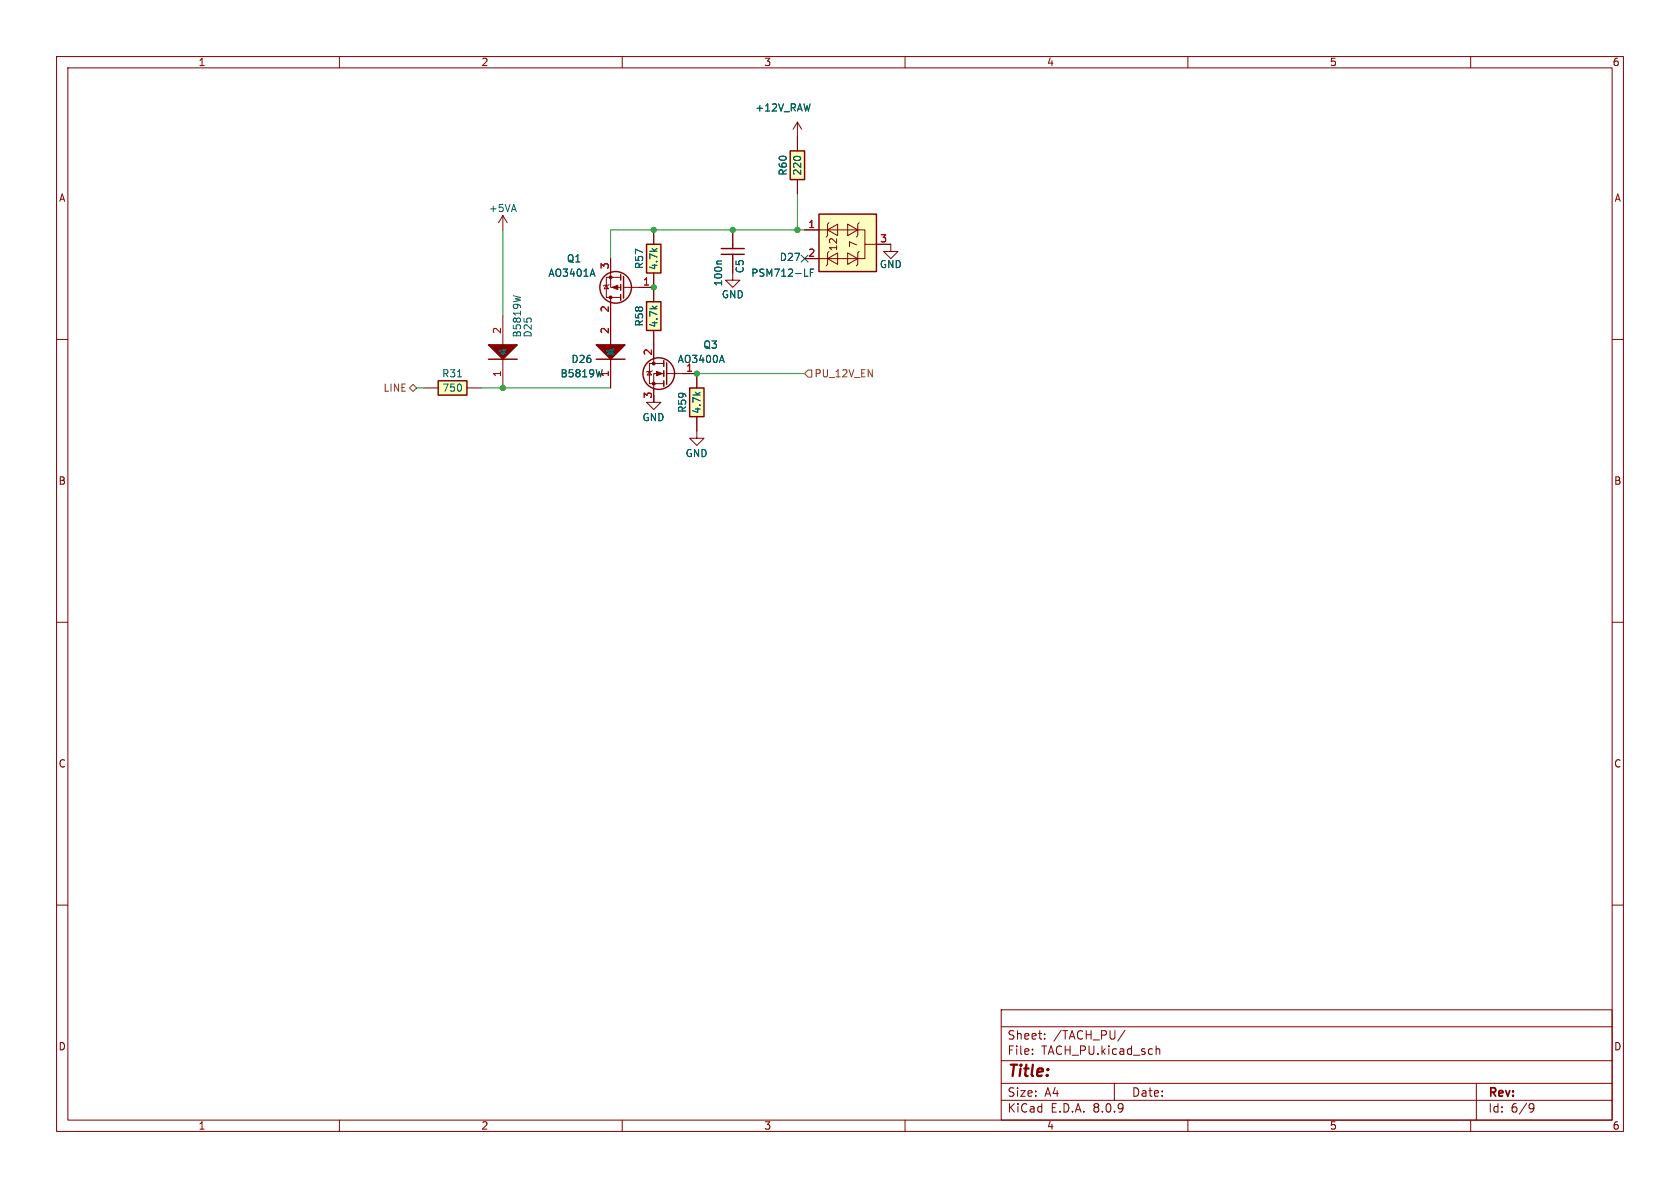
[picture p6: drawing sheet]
<svg xmlns="http://www.w3.org/2000/svg" width="297mm" height="210mm" viewBox="0 0 297 210" stroke-linecap="round" stroke-linejoin="round" font-family="sans-serif">
<g fill="none" stroke="#840000" stroke-width=".18">
<path d="M10 10h277v190h-277zM12 12h273v186h-273zM60 10v2M110 10v2M160 10v2M210 10v2M260 10v2M88.9 55.9v5.1M10 60h2M88.9 63.5v5.1M115.6 69.9v1.2h-1.3l1.3 1.3 1.2-1.3h-1.2M285 60h2"/>
<path d="M10 110h2M285 110h2M10 160h2M177 178.5h108v19.5h-108zM285 160h2M60 198v2M110 198v2M160 198v2M177 194.5h108M177 191.5h108M177 187.5h108M177 181.5h108"/>
<path d="M182.5 186.3v.1M182.5 185.5v.1M184.7 183.6v.1M184.7 182.8v.1M197 191.5v3M198.9 182.1l-1.3 2M204.4 184.9v1.5M204.4 185.5l.2-.1 .4 .1v.9M210 198v2M260 198v2M261 191.5v6.5M270.6 195.1l.5 .1a.99 .99 0 0 1-.4 1.4h-.2"/>
<path d="M271.2 195.7l-.3 .3h-.3"/>
</g>
<path d="M86.4 63.5h5" fill="none" stroke="#840000" stroke-width=".25"/>
<path d="M86.4 61h5l-2.5 2.5z" fill="#840000" stroke="#840000" stroke-width=".25"/>
<path d="M90.7 52.3l1.3 .3" fill="none" stroke="#006464" stroke-width=".18"/>
<path d="M121.9 68.6h2.6v5.1h-2.6z" fill="#ffffc2"/>
<g fill="none" stroke="#840000" stroke-width=".25">
<path d="M109.7 48.5v1M109.7 50.3v1M109.7 52.1v1M110.2 48.9v3.8M117.3 63.8v1M117.3 65.5v1M117.3 67.3v1M117.9 64.1v3.8M121.9 68.6h2.6v5.1h-2.6z"/>
<circle cx="108.8" cy="50.8" r="2.79"/>
<circle cx="116.5" cy="66" r="2.79"/>
</g>
<g fill="none" stroke="#840000" stroke-width=".18">
<path d="M107.2 50.4l.4 .7h-.8zM107.7 50.3l-.1 .1h-.8l-.1 .1M107.9 45.7v5.1h1.8M107.9 52.6v3.3M109.7 49h-2.5v3.6h2.5M110.2 50.8h5.4M114.8 65.7l.4 .6h-.8zM115.3 65.5l-.1 .2h-.8l-.1 .1M115.6 61v3.3M117.3 66h-1.7v5.1M117.3 64.3h-2.5v3.5h2.5M117.9 66h5.3v2.6"/>
<path d="M123.2 73.7v3.8h-1.3l1.3 1.2 1.3-1.2h-1.3"/>
</g>
<g fill="#840000" stroke="#840000" stroke-width=".18">
<path d="M116.1 65.7l1 .3-1 .4z"/>
<path d="M108.2 50.8l1-.4v.8z"/>
<circle cx="115.6" cy="67.8" r=".25"/>
<circle cx="115.6" cy="64.3" r=".25"/>
<circle cx="107.9" cy="49" r=".25"/>
<circle cx="107.9" cy="52.6" r=".25"/>
</g>
<path d="M104.8 47.6l.4 1.2M127.6 62.8l.4 1.3" fill="none" stroke="#006464" stroke-width=".18"/>
<path d="M114.3 53.3h2.5v5.1h-2.5z" fill="#ffffc2"/>
<path d="M114.3 53.3h2.5v5.1h-2.5zM127.5 45h4.1M127.5 43.9h4.1M129.5 43.2v.7M129.5 45v.7" fill="none" stroke="#840000" stroke-width=".25"/>
<path d="M115.6 50.8v2.5M115.6 58.4v2.6M129.5 45.7v3.8h1.3l-1.3 1.3-1.2-1.3h1.2M129.5 40.6v2.6M157.5 43.2v1.3h-1.3l1.3 1.2 1.2-1.2h-1.2" fill="none" stroke="#840000" stroke-width=".18"/>
<path d="M127.6 46.1h-.7l-.2 .2" fill="none" stroke="#006464" stroke-width=".18"/>
<path d="M144.8 37.8h10.1v10.2h-10.1z" fill="#ffffc2"/>
<path d="M144.8 37.8h10.1v10.2h-10.1z" fill="none" stroke="#840000" stroke-width=".25"/>
<path d="M146.6 39.4l-.3 .2v2.1l-.3 .2M149.9 39.6l1.7 1-1.7 1.1zM151.9 39.4l-.3 .2v2.1l-.2 .2M142.2 40.6h10.7v2.6M146.3 40.6l1.8-1v2.1zM146.3 45.7l1.8-1v2zM146.6 44.5l-.3 .2v2l-.3 .3M149.9 44.7l1.7 1-1.7 1zM151.9 44.5l-.3 .2v2l-.2 .3M157.5 43.2h-4.6v2.5h-10.7" fill="none" stroke="#840000" stroke-width=".18"/>
<path d="M142.2 48.8h.6M143.3 48.2h.4M143.9 47.6h-.6v1.2" fill="none" stroke="#006464" stroke-width=".18"/>
<path d="M114.3 43.2h2.5v5.1h-2.5z" fill="#ffffc2"/>
<path d="M114.3 43.2h2.5v5.1h-2.5z" fill="none" stroke="#840000" stroke-width=".25"/>
<path d="M141 21.6l.7 1.3M141 21.6v2.5M141 21.6l-.8 1.3M115.6 40.6v2.6M115.6 48.3v2.5" fill="none" stroke="#840000" stroke-width=".18"/>
<path d="M139.7 26.7h2.5v5.1h-2.5z" fill="#ffffc2"/>
<path d="M139.7 26.7h2.5v5.1h-2.5zM105.4 63.5h5.1" fill="none" stroke="#840000" stroke-width=".25"/>
<path d="M88.9 38.1l.8 1.3M88.9 38.1v2.5M88.9 38.1l-.8 1.3M141 24.1v2.6M141 31.8v2.5M107.9 55.9v5.1M107.9 63.5v5.1" fill="none" stroke="#840000" stroke-width=".18"/>
<path d="M105.4 61h5.1l-2.6 2.5z" fill="#840000" stroke="#840000" stroke-width=".25"/>
<path d="M106.5 65.3l-.3 1.3" fill="none" stroke="#006464" stroke-width=".18"/>
<path d="M77.5 67.3h5v2.6h-5z" fill="#ffffc2"/>
<path d="M77.5 67.3h5v2.6h-5z" fill="none" stroke="#840000" stroke-width=".25"/>
<g fill="none" stroke="#840000" stroke-width=".18">
<path d="M141 24.1v2.6M141 31.8v2.5M107.9 45.7v2.6M107.9 53.3v7.7M113 50.8h2.6M115.6 40.6v2.6M115.6 48.3v5M115.6 58.4v5.1M129.5 40.6v2.6M129.5 45.7v2.6M142.2 40.6h2.6M142.2 45.7h2.6"/>
<path d="M154.9 43.2h2.6M74.9 68.6h2.6M82.5 68.6h2.6M107.9 63.5v5.1M115.6 68.6v2.5M120.6 66h2.6v2.6M123.2 73.7v2.5"/>
</g>
<path d="M104.8 47.6l.4 1.2M127.6 46.1h-.7l-.2 .2M142.2 48.8h.6M143.3 48.2h.4M143.9 47.6h-.6v1.2M80.9 66.6h.7M106.5 65.3l-.3 1.3M127.6 62.8l.4 1.3" fill="none" stroke="#006464" stroke-width=".18"/>
<path d="M72.4 68.6l.6-.7 .7 .7-.7 .6zM142.9 65.4h.6v1.3h-.6l-.7-.7z" fill="none" stroke="#725600" stroke-width=".18"/>
<path d="M141 34.3v6.3M88.9 40.6v15.3M142.2 40.6h-34.3v5.1M73.7 68.6h1.2M85.1 68.6h22.8M115.6 69.9v1.2M123.2 66h19" fill="none" stroke="#009600" stroke-width=".18"/>
<path d="M141.6 45.1l1.2 1.2M142.8 45.1l-1.2 1.2" fill="none" stroke="#000084" stroke-width=".18"/>
<g fill="#009600" stroke="#009600" stroke-width=".18">
<circle cx="88.9" cy="68.6" r=".46"/>
<circle cx="141" cy="40.6" r=".46"/>
<circle cx="115.6" cy="40.6" r=".46"/>
<circle cx="129.5" cy="40.6" r=".46"/>
<circle cx="123.2" cy="66" r=".46"/>
<circle cx="115.6" cy="50.8" r=".46"/>
</g>
<text font-size="2.8" fill="#840000" x="178" y="190.9">Title:</text>
<g font-size="2.1" fill="#840000">
<text x="178" y="184">Sheet:</text>
<text x="186.2" y="184">/TACH_PU/</text>
<text x="178" y="186.7">File:</text>
<text x="184.1" y="186.7">TACH_PU.kicad_sch</text>
<text x="178" y="196.9">KiCad</text>
<text x="178" y="194.1">Size:</text>
<text x="184.7" y="194.1">A4</text>
<text x="185.7" y="196.9">E.D.A.</text>
<text x="193.3" y="196.9">8.0.9</text>
<text x="200" y="194.1">Date:</text>
<text x="263" y="194.3">Rev:</text>
<text x="263" y="196.9">Id:</text>
<text x="267.1" y="196.9">6/9</text>
</g>
<g font-size="1.8" fill="#840000">
<text x="35" y="11.9">1</text>
<text x="85" y="11.9">2</text>
<text x="135" y="11.9">3</text>
<text x="185" y="11.9">4</text>
<text x="235" y="11.9">5</text>
<text x="285" y="11.9">6</text>
<text x="10.3" y="35.9">A</text>
<text x="285.3" y="35.9">A</text>
<text x="148.2" y="44.5" transform="rotate(-90 148.2 44.5)">12</text>
<text x="151.7" y="43.9" transform="rotate(-90 151.7 43.9)">7</text>
<text x="10.3" y="85.9">B</text>
<text x="285.3" y="85.9">B</text>
<text x="10.3" y="135.9">C</text>
<text x="285.3" y="135.9">C</text>
<text x="10.3" y="185.9">D</text>
<text x="285.3" y="185.9">D</text>
<text x="35" y="199.9">1</text>
<text x="85" y="199.9">2</text>
<text x="135" y="199.9">3</text>
<text x="185" y="199.9">4</text>
<text x="235" y="199.9">5</text>
<text x="285" y="199.9">6</text>
</g>
<g font-size="1.8" fill="#006464">
<text x="133.4" y="19.9">+12V_RAW</text>
<text x="139.3" y="31.2" transform="rotate(-90 139.3 31.2)">R60</text>
<text x="141.8" y="31.1" transform="rotate(-90 141.8 31.1)">220</text>
<text x="86.3" y="37.7">+5VA</text>
<text x="100.1" y="46.6">Q1</text>
<text x="113.9" y="47.7" transform="rotate(-90 113.9 47.7)">R57</text>
<text x="116.4" y="47.8" transform="rotate(-90 116.4 47.8)">4.7k</text>
<text x="137.8" y="46.3">D27</text>
<text x="155.4" y="47.6">GND</text>
<text x="96.9" y="49.1">AO3401A</text>
<text x="127.5" y="52.9">GND</text>
<text x="127.9" y="50.7" transform="rotate(-90 127.9 50.7)">100n</text>
<text x="131.7" y="48.4" transform="rotate(-90 131.7 48.4)">C5</text>
<text x="132.7" y="49.1">PSM712-LF</text>
<text x="92.3" y="59.8" transform="rotate(-90 92.3 59.8)">B5819W</text>
<text x="94.2" y="59.8" transform="rotate(-90 94.2 59.8)">D25</text>
<text x="113.9" y="57.8" transform="rotate(-90 113.9 57.8)">R58</text>
<text x="116.4" y="58" transform="rotate(-90 116.4 58)">4.7k</text>
<text x="89.8" y="63" transform="rotate(-90 89.8 63)">K</text>
<text x="100.9" y="64.4">D26</text>
<text x="108.8" y="63" transform="rotate(-90 108.8 63)">K</text>
<text x="119.7" y="64.4">AO3400A</text>
<text x="124.2" y="61.8">Q3</text>
<text x="78.1" y="66.9">R31</text>
<text x="78.1" y="69.4">750</text>
<text x="99" y="66.9">B5819W</text>
<text x="113.5" y="74.7">GND</text>
<text x="121.5" y="73.1" transform="rotate(-90 121.5 73.1)">R59</text>
<text x="124.1" y="73.2" transform="rotate(-90 124.1 73.2)">4.7k</text>
<text x="121.1" y="81">GND</text>
</g>
<g font-size="1.8" fill="#a90000">
<text x="142.8" y="40.4">1</text>
<text x="107.7" y="47.7" transform="rotate(-90 107.7 47.7)">3</text>
<text x="142.8" y="45.5">2</text>
<text x="155.5" y="42.9">3</text>
<text x="113.6" y="50.5">1</text>
<text x="88.6" y="59.1" transform="rotate(-90 88.6 59.1)">2</text>
<text x="107.7" y="59.1" transform="rotate(-90 107.7 59.1)">2</text>
<text x="107.7" y="55.3" transform="rotate(-90 107.7 55.3)">2</text>
<text x="115.3" y="62.9" transform="rotate(-90 115.3 62.9)">2</text>
<text x="121.2" y="65.8">1</text>
<text x="88.6" y="66.7" transform="rotate(-90 88.6 66.7)">1</text>
<text x="107.7" y="66.7" transform="rotate(-90 107.7 66.7)">1</text>
<text x="115.3" y="70.6" transform="rotate(-90 115.3 70.6)">3</text>
</g>
<g font-size="1.8" fill="#725600">
<text x="67.7" y="69.4">LINE</text>
<text x="143.9" y="66.9">PU_12V_EN</text>
</g>
</svg>
